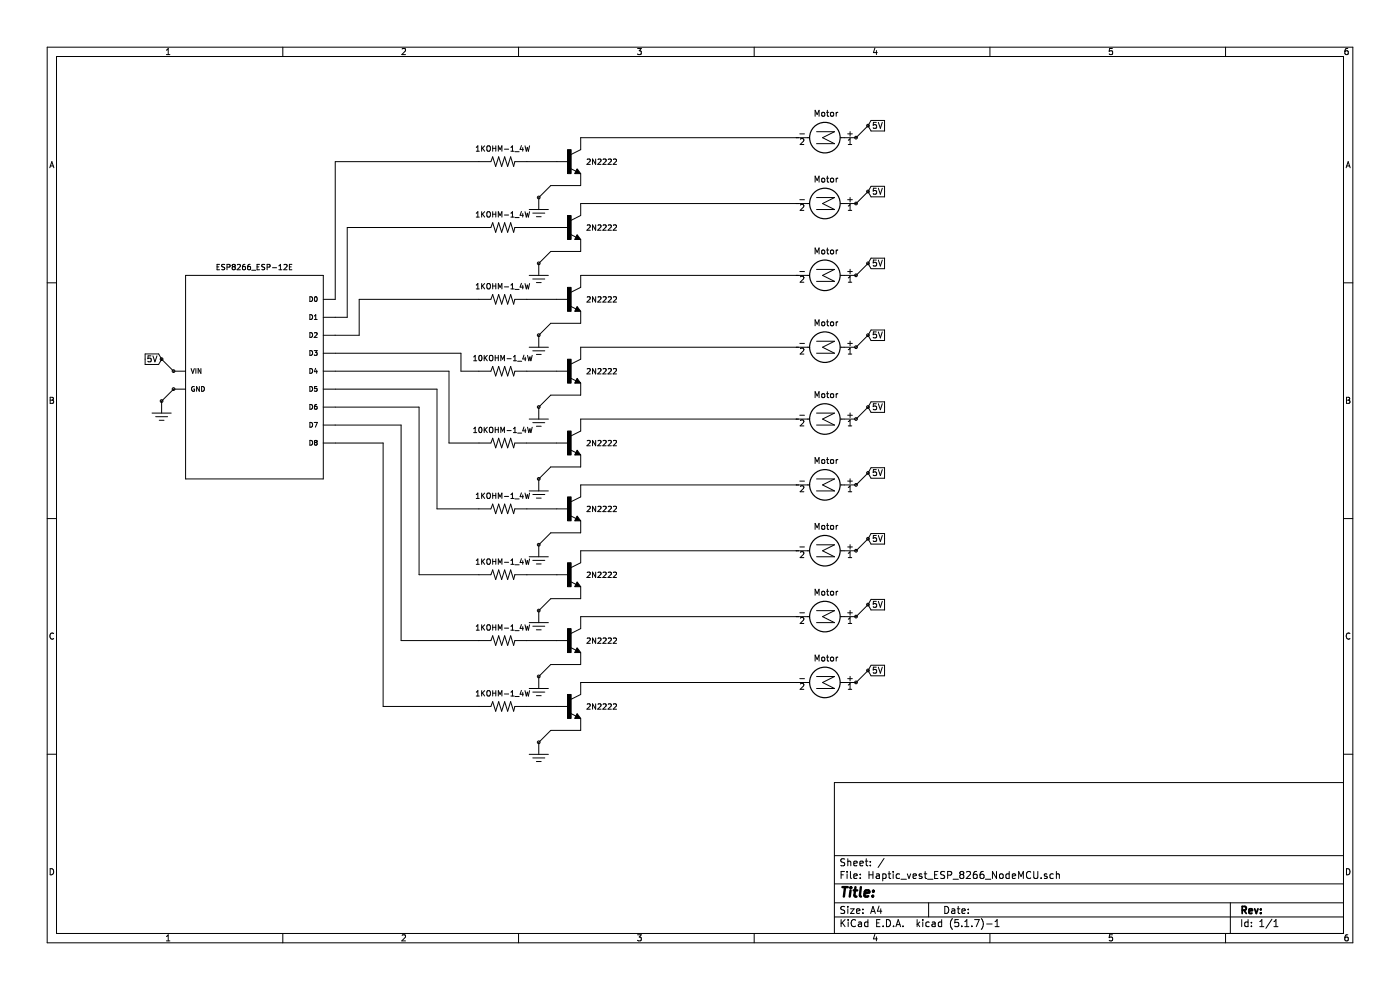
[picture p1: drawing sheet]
EESchema Schematic File Version 4
EELAYER 30 0
EELAYER END
$Descr A4 11693 8268
encoding utf-8
Sheet 1 1
Title ""
Date ""
Rev ""
Comp ""
Comment1 ""
Comment2 ""
Comment3 ""
Comment4 ""
$EndDescr
$Comp
L SparkFun-RF:ESP8266_ESP-12E U?
U 1 1
P 2100 3800
F 0 "U?" H 1300 5250 45  0001 L BNN
F 1 "ESP8266_ESP-12E" H 2125 5370 45  0000 C CNN
F 2 "QFN-32" H 1950 5400 20  0001 C CNN
F 3 "" H 1950 5650 50  0001 C CNN
F 4 "IC-12452" H 2100 5450 60  0001 C CNN "Field4"
	1    2100 3800
	1    0    0    -1  
$EndComp
$Comp
L SparkFun-DiscreteSemi:TRANS_NPN-P2N2222A Q?
U 1 1
P 4750 3100
F 0 "Q?" H 4894 3142 45  0001 L CNN
F 1 "2N2222" H 4894 3100 45  0000 L CNN
F 2 "TO-92" H 4750 3350 20  0001 C CNN
F 3 "" H 4750 3100 50  0001 C CNN
F 4 "TRANS-09536" H 4894 3016 60  0001 L CNN "Field4"
	1    4750 3100
	1    0    0    -1  
$EndComp
$Comp
L SparkFun-DiscreteSemi:TRANS_NPN-P2N2222A Q?
U 1 1
P 4750 3700
F 0 "Q?" H 4894 3742 45  0001 L CNN
F 1 "2N2222" H 4894 3700 45  0000 L CNN
F 2 "TO-92" H 4750 3950 20  0001 C CNN
F 3 "" H 4750 3700 50  0001 C CNN
F 4 "TRANS-09536" H 4894 3616 60  0001 L CNN "Field4"
	1    4750 3700
	1    0    0    -1  
$EndComp
$Comp
L SparkFun-DiscreteSemi:TRANS_NPN-P2N2222A Q?
U 1 1
P 4750 2500
F 0 "Q?" H 4894 2595 45  0001 L CNN
F 1 "2N2222" H 4894 2500 45  0000 L CNN
F 2 "TO-92" H 4750 2750 20  0001 C CNN
F 3 "" H 4750 2500 50  0001 C CNN
F 4 "TRANS-09536" H 4894 2458 60  0001 L CNN "Field4"
	1    4750 2500
	1    0    0    -1  
$EndComp
$Comp
L SparkFun-DiscreteSemi:TRANS_NPN-P2N2222A Q?
U 1 1
P 4750 1900
F 0 "Q?" H 4894 1995 45  0001 L CNN
F 1 "2N2222" H 4894 1900 45  0000 L CNN
F 2 "TO-92" H 4750 2150 20  0001 C CNN
F 3 "" H 4750 1900 50  0001 C CNN
F 4 "TRANS-09536" H 4894 1858 60  0001 L CNN "Field4"
	1    4750 1900
	1    0    0    -1  
$EndComp
$Comp
L SparkFun-DiscreteSemi:TRANS_NPN-P2N2222A Q?
U 1 1
P 4750 4250
F 0 "Q?" H 4894 4345 45  0001 L CNN
F 1 "2N2222" H 4894 4250 45  0000 L CNN
F 2 "TO-92" H 4750 4500 20  0001 C CNN
F 3 "" H 4750 4250 50  0001 C CNN
F 4 "TRANS-09536" H 4894 4208 60  0001 L CNN "Field4"
	1    4750 4250
	1    0    0    -1  
$EndComp
$Comp
L SparkFun-DiscreteSemi:TRANS_NPN-P2N2222A Q?
U 1 1
P 4750 4800
F 0 "Q?" H 4894 4895 45  0001 L CNN
F 1 "2N2222" H 4894 4800 45  0000 L CNN
F 2 "TO-92" H 4750 5050 20  0001 C CNN
F 3 "" H 4750 4800 50  0001 C CNN
F 4 "TRANS-09536" H 4894 4758 60  0001 L CNN "Field4"
	1    4750 4800
	1    0    0    -1  
$EndComp
$Comp
L SparkFun-DiscreteSemi:TRANS_NPN-P2N2222A Q?
U 1 1
P 4750 1350
F 0 "Q?" H 4894 1445 45  0001 L CNN
F 1 "2N2222" H 4894 1350 45  0000 L CNN
F 2 "TO-92" H 4750 1600 20  0001 C CNN
F 3 "" H 4750 1350 50  0001 C CNN
F 4 "TRANS-09536" H 4894 1308 60  0001 L CNN "Field4"
	1    4750 1350
	1    0    0    -1  
$EndComp
$Comp
L SparkFun-DiscreteSemi:TRANS_NPN-P2N2222A Q?
U 1 1
P 4750 5350
F 0 "Q?" H 4894 5445 45  0001 L CNN
F 1 "2N2222" H 4894 5350 45  0000 L CNN
F 2 "TO-92" H 4750 5600 20  0001 C CNN
F 3 "" H 4750 5350 50  0001 C CNN
F 4 "TRANS-09536" H 4894 5308 60  0001 L CNN "Field4"
	1    4750 5350
	1    0    0    -1  
$EndComp
$Comp
L SparkFun-DiscreteSemi:TRANS_NPN-P2N2222A Q?
U 1 1
P 4750 5900
F 0 "Q?" H 4894 5995 45  0001 L CNN
F 1 "2N2222" H 4894 5900 45  0000 L CNN
F 2 "TO-92" H 4750 6150 20  0001 C CNN
F 3 "" H 4750 5900 50  0001 C CNN
F 4 "TRANS-09536" H 4894 5858 60  0001 L CNN "Field4"
	1    4750 5900
	1    0    0    -1  
$EndComp
$Comp
L Motor:Motor_DC M?
U 1 1
P 6950 1150
F 0 "M?" V 6655 1100 50  0001 C CNN
F 1 "Motor" V 6747 1100 50  0000 C CNN
F 2 "" H 6950 1060 50  0001 C CNN
F 3 "~" H 6950 1060 50  0001 C CNN
	1    6950 1150
	0    1    1    0   
$EndComp
$Comp
L Motor:Motor_DC M?
U 1 1
P 6950 1700
F 0 "M?" V 6655 1650 50  0001 C CNN
F 1 "Motor" V 6747 1650 50  0000 C CNN
F 2 "" H 6950 1610 50  0001 C CNN
F 3 "~" H 6950 1610 50  0001 C CNN
	1    6950 1700
	0    1    1    0   
$EndComp
$Comp
L Motor:Motor_DC M?
U 1 1
P 6950 2300
F 0 "M?" V 6655 2250 50  0001 C CNN
F 1 "Motor" V 6747 2250 50  0000 C CNN
F 2 "" H 6950 2210 50  0001 C CNN
F 3 "~" H 6950 2210 50  0001 C CNN
	1    6950 2300
	0    1    1    0   
$EndComp
$Comp
L Motor:Motor_DC M?
U 1 1
P 6950 2900
F 0 "M?" V 6655 2850 50  0001 C CNN
F 1 "Motor" V 6747 2850 50  0000 C CNN
F 2 "" H 6950 2810 50  0001 C CNN
F 3 "~" H 6950 2810 50  0001 C CNN
	1    6950 2900
	0    1    1    0   
$EndComp
$Comp
L Motor:Motor_DC M?
U 1 1
P 6950 3500
F 0 "M?" V 6655 3450 50  0001 C CNN
F 1 "Motor" V 6747 3450 50  0000 C CNN
F 2 "" H 6950 3410 50  0001 C CNN
F 3 "~" H 6950 3410 50  0001 C CNN
	1    6950 3500
	0    1    1    0   
$EndComp
$Comp
L Motor:Motor_DC M?
U 1 1
P 6950 4050
F 0 "M?" V 6655 4000 50  0001 C CNN
F 1 "Motor" V 6747 4000 50  0000 C CNN
F 2 "" H 6950 3960 50  0001 C CNN
F 3 "~" H 6950 3960 50  0001 C CNN
	1    6950 4050
	0    1    1    0   
$EndComp
$Comp
L Motor:Motor_DC M?
U 1 1
P 6950 4600
F 0 "M?" V 6655 4550 50  0001 C CNN
F 1 "Motor" V 6747 4550 50  0000 C CNN
F 2 "" H 6950 4510 50  0001 C CNN
F 3 "~" H 6950 4510 50  0001 C CNN
	1    6950 4600
	0    1    1    0   
$EndComp
$Comp
L Motor:Motor_DC M?
U 1 1
P 6950 5150
F 0 "M?" V 6655 5100 50  0001 C CNN
F 1 "Motor" V 6747 5100 50  0000 C CNN
F 2 "" H 6950 5060 50  0001 C CNN
F 3 "~" H 6950 5060 50  0001 C CNN
	1    6950 5150
	0    1    1    0   
$EndComp
$Comp
L Motor:Motor_DC M?
U 1 1
P 6950 5700
F 0 "M?" V 6655 5650 50  0001 C CNN
F 1 "Motor" V 6747 5650 50  0000 C CNN
F 2 "" H 6950 5610 50  0001 C CNN
F 3 "~" H 6950 5610 50  0001 C CNN
	1    6950 5700
	0    1    1    0   
$EndComp
Wire Wire Line
	6650 1150 4850 1150
Wire Wire Line
	6650 1700 4850 1700
Wire Wire Line
	6650 2300 4850 2300
Wire Wire Line
	6650 2900 4850 2900
Wire Wire Line
	6650 3500 4850 3500
Wire Wire Line
	6650 4050 4850 4050
Wire Wire Line
	6650 4600 4850 4600
Wire Wire Line
	6650 5150 4850 5150
Wire Wire Line
	6650 5700 4850 5700
Entry Wire Line
	7150 1150 7250 1050
Entry Wire Line
	7150 1700 7250 1600
Text GLabel 7250 1050 2    50   Input ~ 0
5V
Text GLabel 7250 1600 2    50   Input ~ 0
5V
Entry Wire Line
	7150 2300 7250 2200
Text GLabel 7250 2200 2    50   Input ~ 0
5V
Entry Wire Line
	7150 2900 7250 2800
Text GLabel 7250 2800 2    50   Input ~ 0
5V
Entry Wire Line
	7150 3500 7250 3400
Text GLabel 7250 3400 2    50   Input ~ 0
5V
Entry Wire Line
	7150 4050 7250 3950
Text GLabel 7250 3950 2    50   Input ~ 0
5V
Entry Wire Line
	7150 4600 7250 4500
Text GLabel 7250 4500 2    50   Input ~ 0
5V
Entry Wire Line
	7150 5150 7250 5050
Text GLabel 7250 5050 2    50   Input ~ 0
5V
Entry Wire Line
	7150 5700 7250 5600
Text GLabel 7250 5600 2    50   Input ~ 0
5V
Entry Wire Line
	1350 3000 1450 3100
Text GLabel 1350 3000 0    50   Input ~ 0
5V
Entry Wire Line
	1350 3350 1450 3250
$Comp
L SparkFun-PowerSymbols:GND2 #GND?
U 1 1
P 1350 3350
F 0 "#GND?" H 1400 3300 45  0001 L BNN
F 1 "GND2" H 1350 3120 45  0001 C CNN
F 2 "" H 1350 3025 60  0000 C CNN
F 3 "" H 1350 3250 60  0001 C CNN
	1    1350 3350
	1    0    0    -1  
$EndComp
Entry Wire Line
	4500 1650 4600 1550
$Comp
L SparkFun-PowerSymbols:GND2 #GND?
U 1 1
P 4500 1650
F 0 "#GND?" H 4550 1600 45  0001 L BNN
F 1 "GND2" H 4500 1420 45  0001 C CNN
F 2 "" H 4500 1325 60  0000 C CNN
F 3 "" H 4500 1550 60  0001 C CNN
	1    4500 1650
	1    0    0    -1  
$EndComp
Entry Wire Line
	4500 2200 4600 2100
$Comp
L SparkFun-PowerSymbols:GND2 #GND?
U 1 1
P 4500 2200
F 0 "#GND?" H 4550 2150 45  0001 L BNN
F 1 "GND2" H 4500 1970 45  0001 C CNN
F 2 "" H 4500 1875 60  0000 C CNN
F 3 "" H 4500 2100 60  0001 C CNN
	1    4500 2200
	1    0    0    -1  
$EndComp
Entry Wire Line
	4500 2800 4600 2700
$Comp
L SparkFun-PowerSymbols:GND2 #GND?
U 1 1
P 4500 2800
F 0 "#GND?" H 4550 2750 45  0001 L BNN
F 1 "GND2" H 4500 2570 45  0001 C CNN
F 2 "" H 4500 2475 60  0000 C CNN
F 3 "" H 4500 2700 60  0001 C CNN
	1    4500 2800
	1    0    0    -1  
$EndComp
Entry Wire Line
	4500 3400 4600 3300
$Comp
L SparkFun-PowerSymbols:GND2 #GND?
U 1 1
P 4500 3400
F 0 "#GND?" H 4550 3350 45  0001 L BNN
F 1 "GND2" H 4500 3170 45  0001 C CNN
F 2 "" H 4500 3075 60  0000 C CNN
F 3 "" H 4500 3300 60  0001 C CNN
	1    4500 3400
	1    0    0    -1  
$EndComp
Entry Wire Line
	4500 4000 4600 3900
$Comp
L SparkFun-PowerSymbols:GND2 #GND?
U 1 1
P 4500 4000
F 0 "#GND?" H 4550 3950 45  0001 L BNN
F 1 "GND2" H 4500 3770 45  0001 C CNN
F 2 "" H 4500 3675 60  0000 C CNN
F 3 "" H 4500 3900 60  0001 C CNN
	1    4500 4000
	1    0    0    -1  
$EndComp
Entry Wire Line
	4500 4550 4600 4450
$Comp
L SparkFun-PowerSymbols:GND2 #GND?
U 1 1
P 4500 4550
F 0 "#GND?" H 4550 4500 45  0001 L BNN
F 1 "GND2" H 4500 4320 45  0001 C CNN
F 2 "" H 4500 4225 60  0000 C CNN
F 3 "" H 4500 4450 60  0001 C CNN
	1    4500 4550
	1    0    0    -1  
$EndComp
Entry Wire Line
	4500 5100 4600 5000
$Comp
L SparkFun-PowerSymbols:GND2 #GND?
U 1 1
P 4500 5100
F 0 "#GND?" H 4550 5050 45  0001 L BNN
F 1 "GND2" H 4500 4870 45  0001 C CNN
F 2 "" H 4500 4775 60  0000 C CNN
F 3 "" H 4500 5000 60  0001 C CNN
	1    4500 5100
	1    0    0    -1  
$EndComp
Entry Wire Line
	4500 5650 4600 5550
$Comp
L SparkFun-PowerSymbols:GND2 #GND?
U 1 1
P 4500 5650
F 0 "#GND?" H 4550 5600 45  0001 L BNN
F 1 "GND2" H 4500 5420 45  0001 C CNN
F 2 "" H 4500 5325 60  0000 C CNN
F 3 "" H 4500 5550 60  0001 C CNN
	1    4500 5650
	1    0    0    -1  
$EndComp
Entry Wire Line
	4500 6200 4600 6100
$Comp
L SparkFun-PowerSymbols:GND2 #GND?
U 1 1
P 4500 6200
F 0 "#GND?" H 4550 6150 45  0001 L BNN
F 1 "GND2" H 4500 5970 45  0001 C CNN
F 2 "" H 4500 5875 60  0000 C CNN
F 3 "" H 4500 6100 60  0001 C CNN
	1    4500 6200
	1    0    0    -1  
$EndComp
Wire Wire Line
	4850 6100 4600 6100
Wire Wire Line
	4850 5550 4600 5550
Wire Wire Line
	4850 5000 4600 5000
Wire Wire Line
	4850 4450 4600 4450
Wire Wire Line
	4850 3900 4600 3900
Wire Wire Line
	4850 3300 4600 3300
Wire Wire Line
	4850 2700 4600 2700
Wire Wire Line
	4850 2100 4600 2100
Wire Wire Line
	4850 1550 4600 1550
$Comp
L SparkFun-Resistors:1KOHM-HORIZ-1_4W-1% R?
U 1 1
P 4200 1350
F 0 "R?" H 4200 1544 45  0001 C CNN
F 1 "1KOHM-1_4W" H 4200 1460 45  0000 C CNN
F 2 "AXIAL-0.3" H 4200 1500 20  0001 C CNN
F 3 "" H 4200 1350 60  0001 C CNN
F 4 "RES-12182" H 4200 1471 60  0001 C CNN "Field4"
	1    4200 1350
	1    0    0    -1  
$EndComp
$Comp
L SparkFun-Resistors:1KOHM-HORIZ-1_4W-1% R?
U 1 1
P 4200 1900
F 0 "R?" H 4200 2094 45  0001 C CNN
F 1 "1KOHM-1_4W" H 4200 2010 45  0000 C CNN
F 2 "AXIAL-0.3" H 4200 2050 20  0001 C CNN
F 3 "" H 4200 1900 60  0001 C CNN
F 4 "RES-12182" H 4200 2021 60  0001 C CNN "Field4"
	1    4200 1900
	1    0    0    -1  
$EndComp
$Comp
L SparkFun-Resistors:1KOHM-HORIZ-1_4W-1% R?
U 1 1
P 4200 3100
F 0 "R?" H 4200 3294 45  0001 C CNN
F 1 "10KOHM-1_4W" H 4200 3210 45  0000 C CNN
F 2 "AXIAL-0.3" H 4200 3250 20  0001 C CNN
F 3 "" H 4200 3100 60  0001 C CNN
F 4 "RES-12182" H 4200 3221 60  0001 C CNN "Field4"
	1    4200 3100
	1    0    0    -1  
$EndComp
$Comp
L SparkFun-Resistors:1KOHM-HORIZ-1_4W-1% R?
U 1 1
P 4200 3700
F 0 "R?" H 4200 3894 45  0001 C CNN
F 1 "10KOHM-1_4W" H 4200 3810 45  0000 C CNN
F 2 "AXIAL-0.3" H 4200 3850 20  0001 C CNN
F 3 "" H 4200 3700 60  0001 C CNN
F 4 "RES-12182" H 4200 3821 60  0001 C CNN "Field4"
	1    4200 3700
	1    0    0    -1  
$EndComp
$Comp
L SparkFun-Resistors:1KOHM-HORIZ-1_4W-1% R?
U 1 1
P 4200 4250
F 0 "R?" H 4200 4444 45  0001 C CNN
F 1 "1KOHM-1_4W" H 4200 4360 45  0000 C CNN
F 2 "AXIAL-0.3" H 4200 4400 20  0001 C CNN
F 3 "" H 4200 4250 60  0001 C CNN
F 4 "RES-12182" H 4200 4371 60  0001 C CNN "Field4"
	1    4200 4250
	1    0    0    -1  
$EndComp
$Comp
L SparkFun-Resistors:1KOHM-HORIZ-1_4W-1% R?
U 1 1
P 4200 4800
F 0 "R?" H 4200 4994 45  0001 C CNN
F 1 "1KOHM-1_4W" H 4200 4910 45  0000 C CNN
F 2 "AXIAL-0.3" H 4200 4950 20  0001 C CNN
F 3 "" H 4200 4800 60  0001 C CNN
F 4 "RES-12182" H 4200 4921 60  0001 C CNN "Field4"
	1    4200 4800
	1    0    0    -1  
$EndComp
$Comp
L SparkFun-Resistors:1KOHM-HORIZ-1_4W-1% R?
U 1 1
P 4200 5350
F 0 "R?" H 4200 5544 45  0001 C CNN
F 1 "1KOHM-1_4W" H 4200 5460 45  0000 C CNN
F 2 "AXIAL-0.3" H 4200 5500 20  0001 C CNN
F 3 "" H 4200 5350 60  0001 C CNN
F 4 "RES-12182" H 4200 5471 60  0001 C CNN "Field4"
	1    4200 5350
	1    0    0    -1  
$EndComp
$Comp
L SparkFun-Resistors:1KOHM-HORIZ-1_4W-1% R?
U 1 1
P 4200 5900
F 0 "R?" H 4200 6094 45  0001 C CNN
F 1 "1KOHM-1_4W" H 4200 6010 45  0000 C CNN
F 2 "AXIAL-0.3" H 4200 6050 20  0001 C CNN
F 3 "" H 4200 5900 60  0001 C CNN
F 4 "RES-12182" H 4200 6021 60  0001 C CNN "Field4"
	1    4200 5900
	1    0    0    -1  
$EndComp
Wire Wire Line
	2800 2500 2800 1350
$Comp
L SparkFun-Resistors:1KOHM-HORIZ-1_4W-1% R?
U 1 1
P 4200 2500
F 0 "R?" H 4200 2694 45  0001 C CNN
F 1 "1KOHM-1_4W" H 4200 2610 45  0000 C CNN
F 2 "AXIAL-0.3" H 4200 2650 20  0001 C CNN
F 3 "" H 4200 2500 60  0001 C CNN
F 4 "RES-12182" H 4200 2621 60  0001 C CNN "Field4"
	1    4200 2500
	1    0    0    -1  
$EndComp
Wire Wire Line
	2900 1900 2900 2650
Wire Wire Line
	2900 2650 2800 2650
Wire Wire Line
	3000 2500 3000 2800
Wire Wire Line
	3000 2800 2800 2800
Wire Wire Line
	2800 1350 4000 1350
Wire Wire Line
	2900 1900 4000 1900
Wire Wire Line
	3000 2500 4000 2500
Wire Wire Line
	4000 3100 3850 3100
Wire Wire Line
	3850 3100 3850 2950
Wire Wire Line
	2800 2950 3850 2950
Wire Wire Line
	4000 3700 3750 3700
Wire Wire Line
	3750 3700 3750 3100
Wire Wire Line
	2800 3100 3750 3100
Wire Wire Line
	4000 4250 3650 4250
Wire Wire Line
	3650 4250 3650 3250
Wire Wire Line
	2800 3250 3650 3250
Wire Wire Line
	4000 4800 3500 4800
Wire Wire Line
	3500 4800 3500 3400
Wire Wire Line
	3500 3400 2800 3400
Wire Wire Line
	4000 5350 3350 5350
Wire Wire Line
	3350 5350 3350 3550
Wire Wire Line
	3350 3550 2800 3550
Wire Wire Line
	4000 5900 3200 5900
Wire Wire Line
	3200 5900 3200 3700
Wire Wire Line
	3200 3700 2800 3700
Wire Wire Line
	4400 1350 4650 1350
Wire Wire Line
	4400 1900 4650 1900
Wire Wire Line
	4400 2500 4650 2500
Wire Wire Line
	4400 3100 4650 3100
Wire Wire Line
	4400 3700 4650 3700
Wire Wire Line
	4400 4250 4650 4250
Wire Wire Line
	4400 4800 4650 4800
Wire Wire Line
	4400 5350 4650 5350
Wire Wire Line
	4400 5900 4650 5900
$EndSCHEMATC
